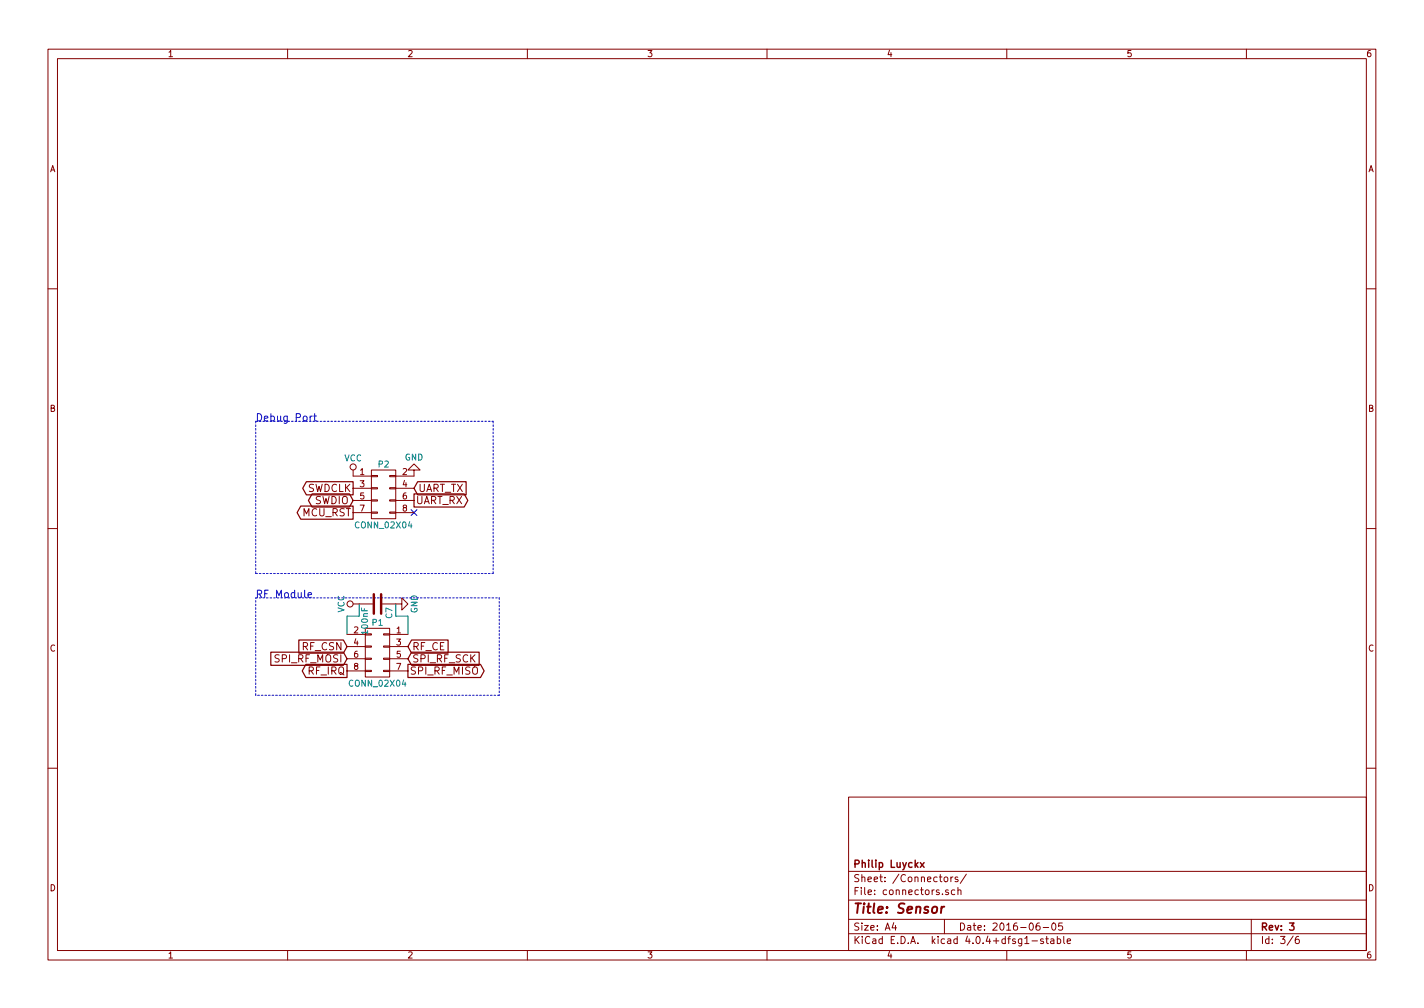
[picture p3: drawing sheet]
EESchema Schematic File Version 2
LIBS:power
LIBS:device
LIBS:transistors
LIBS:conn
LIBS:linear
LIBS:regul
LIBS:74xx
LIBS:cmos4000
LIBS:adc-dac
LIBS:memory
LIBS:xilinx
LIBS:microcontrollers
LIBS:dsp
LIBS:microchip
LIBS:analog_switches
LIBS:motorola
LIBS:texas
LIBS:intel
LIBS:audio
LIBS:interface
LIBS:digital-audio
LIBS:philips
LIBS:display
LIBS:cypress
LIBS:siliconi
LIBS:opto
LIBS:atmel
LIBS:contrib
LIBS:valves
LIBS:CustomICs
LIBS:CustomModules
LIBS:CustomPower
LIBS:CustomTransistors
LIBS:Custom_ShiftRegisters
LIBS:STM32_MCU
LIBS:dc-dc-converters
LIBS:Relais
LIBS:CustomDevices
LIBS:CustomPowerConvertors
LIBS:Sensor-cache
EELAYER 25 0
EELAYER END
$Descr A4 11693 8268
encoding utf-8
Sheet 3 6
Title "Sensor"
Date "2016-06-05"
Rev "3"
Comp "Philip Luyckx"
Comment1 ""
Comment2 ""
Comment3 ""
Comment4 ""
$EndDescr
$Comp
L VCC #PWR016
U 1 1
P 2900 3900
F 0 "#PWR016" H 2900 3750 50  0001 C CNN
F 1 "VCC" H 2900 4050 50  0000 C CNN
F 2 "" H 2900 3900 60  0000 C CNN
F 3 "" H 2900 3900 60  0000 C CNN
	1    2900 3900
	1    0    0    -1  
$EndComp
Text GLabel 2900 4200 0    60   Output ~ 0
MCU_RST
Text GLabel 2900 4100 0    60   BiDi ~ 0
SWDIO
Text GLabel 2900 4000 0    60   Output ~ 0
SWDCLK
Text GLabel 3400 4100 2    60   Output ~ 0
UART_RX
Text GLabel 3400 4000 2    60   Input ~ 0
UART_TX
$Comp
L CONN_02X04 P1
U 1 1
P 3100 5350
F 0 "P1" H 3100 5600 50  0000 C CNN
F 1 "CONN_02X04" H 3100 5100 50  0000 C CNN
F 2 "PinHeaders:Pin_Header_Straight_2x04_SMD" H 3100 4150 60  0001 C CNN
F 3 "" H 3100 4150 60  0000 C CNN
	1    3100 5350
	-1   0    0    -1  
$EndComp
$Comp
L VCC #PWR017
U 1 1
P 2950 4950
F 0 "#PWR017" H 2950 4800 50  0001 C CNN
F 1 "VCC" H 2950 5100 50  0000 C CNN
F 2 "" H 2950 4950 60  0000 C CNN
F 3 "" H 2950 4950 60  0000 C CNN
	1    2950 4950
	0    -1   -1   0   
$EndComp
$Comp
L GND #PWR018
U 1 1
P 3250 4950
F 0 "#PWR018" H 3250 4700 50  0001 C CNN
F 1 "GND" H 3250 4800 50  0000 C CNN
F 2 "" H 3250 4950 60  0000 C CNN
F 3 "" H 3250 4950 60  0000 C CNN
	1    3250 4950
	0    -1   -1   0   
$EndComp
Text GLabel 2850 5300 0    60   Input ~ 0
RF_CSN
Text GLabel 3350 5300 2    60   Input ~ 0
RF_CE
Text GLabel 3350 5400 2    60   Input ~ 0
SPI_RF_SCK
Text GLabel 2850 5400 0    60   Input ~ 0
SPI_RF_MOSI
Text GLabel 2850 5500 0    60   Output ~ 0
RF_IRQ
Text GLabel 3350 5500 2    60   Output ~ 0
SPI_RF_MISO
Wire Notes Line
	2100 4900 4100 4900
Wire Notes Line
	4100 4900 4100 5700
Wire Notes Line
	4100 5700 2100 5700
Wire Notes Line
	2100 5700 2100 4900
Text Notes 2100 4900 0    60   ~ 0
RF Module
Text Notes 2100 3450 0    60   ~ 0
Debug Port
Wire Notes Line
	2100 4700 4050 4700
$Comp
L GND #PWR019
U 1 1
P 3400 3900
F 0 "#PWR019" H 3400 3650 50  0001 C CNN
F 1 "GND" H 3400 3750 50  0000 C CNN
F 2 "" H 3400 3900 60  0000 C CNN
F 3 "" H 3400 3900 60  0000 C CNN
	1    3400 3900
	-1   0    0    1   
$EndComp
NoConn ~ 3400 4200
Wire Notes Line
	2100 3450 4050 3450
Wire Notes Line
	4050 3450 4050 4700
Wire Notes Line
	2100 3450 2100 4700
$Comp
L CONN_02X04 P2
U 1 1
P 3150 4050
F 0 "P2" H 3150 4300 50  0000 C CNN
F 1 "CONN_02X04" H 3150 3800 50  0000 C CNN
F 2 "PinHeaders:Pin_Header_Straight_2x04_TH" H 3150 2850 50  0001 C CNN
F 3 "" H 3150 2850 50  0000 C CNN
F 4 "0.13" H 3150 4050 60  0001 C CNN "Price"
	1    3150 4050
	-1   0    0    -1  
$EndComp
$Comp
L C C7
U 1 1
P 3100 4950
F 0 "C7" H 3125 5050 50  0000 L CNN
F 1 "100nF" H 3125 4850 50  0000 L CNN
F 2 "Resistors_SMD:R_0805" H 3138 4800 50  0001 C CNN
F 3 "" H 3100 4950 50  0000 C CNN
F 4 "0.02" H 3100 4950 60  0001 C CNN "Price"
	1    3100 4950
	0    1    1    0   
$EndComp
Wire Wire Line
	2850 5200 2850 5050
Wire Wire Line
	2850 5050 2950 5050
Wire Wire Line
	2950 5050 2950 4950
Wire Wire Line
	3350 5200 3350 5050
Wire Wire Line
	3350 5050 3250 5050
Wire Wire Line
	3250 5050 3250 4950
$EndSCHEMATC
